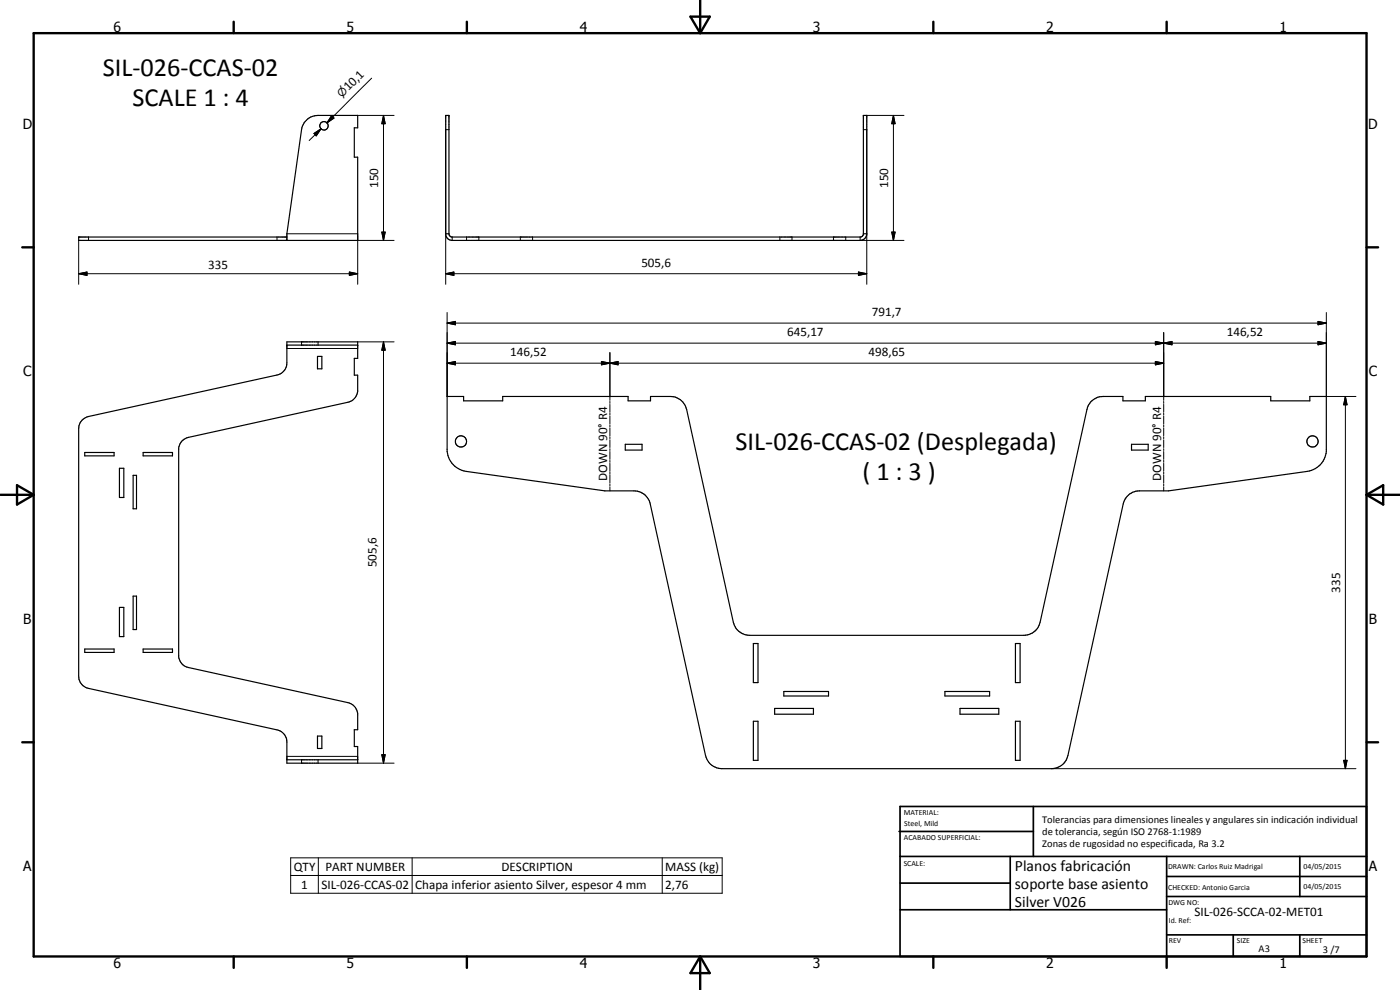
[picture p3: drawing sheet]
<svg xmlns="http://www.w3.org/2000/svg" width="420mm" height="297mm" viewBox="0 0 420 297" stroke-linecap="round" stroke-linejoin="round" font-family="sans-serif">
<g fill="none" stroke="#000" stroke-width=".35">
<path d="M133.8 34.6h.9v35.5l.2 .6 .6 .4h122.8l.8-.7v-35.8h1v35.9a2.07 2.07 0 0 1-2 1.6l-123.1-.1-.8-.6-.4-.9zM86.1 71.1h-62.5v1h83.7v-24.9h-1v-8.8h1v-3.8h-11.8a5 5 0 0 0-5 4.3l-4.4 31.2v2M133.8 70.1h.9M259.1 70.1h1M86.1 103.5h21.2M95.3 106.9h1.3v3.8h-1.3zM134.2 119h4.9v1.3h11.8v-1.3h37.6v1.3h6.7v-1.3h6a5 5 0 0 1 4.9 3.9l14 63.8a5 5 0 0 0 4.9 3.9h82.3a5.1 5.1 0 0 0 4.9-3.9l14-63.8a5 5 0 0 1 4.9-3.9h5.9v1.3h6.7v-1.3h37.7v1.3h11.7v-1.3h4.9v16.5a6.7 6.7 0 0 1-5.7 5.9l-41.6 5.9h-8.7a5 5 0 0 0-4.9 3.9l-16.6 75.5a5 5 0 0 1-4.9 3.9h-98.9a5 5 0 0 1-5-3.9l-16.6-75.5a5 5 0 0 0-4.8-3.9h-8.8l-41.6-5.9a6.8 6.8 0 0 1-5.7-5.9zM24.6 126.1l.7-.6 1.3-.5 56.5-12.5a3.7 3.7 0 0 0 3-3.6v-6.3h21.2v4.9h-1v5.1h1v4.9a3.9 3.9 0 0 1-2.9 3.2l-47.9 10.5a3.7 3.7 0 0 0-2.9 3.3v62.6a3.7 3.7 0 0 0 2.9 3.2l47.9 10.5a3.9 3.9 0 0 1 2.9 3.2v4.9h-1v5.1h1v5h-21.2v-6.4a3.7 3.7 0 0 0-3-3.6l-56.5-12.5a3.7 3.7 0 0 1-3-3.6v-74.2l.3-1.4zM25.4 135.8h8.8v1h-8.8zM43 135.8h8.8v1h-8.8zM187.7 133.3h5v1.7h-5zM339.6 133.3h5v1.7h-5z"/>
<path d="M35.8 140.5h1.4v8.8h-1.4zM40 142.6h1v10.1h-1zM40 178.9h1v10h-1zM25.4 194.7h8.8v1h-8.8zM35.8 182.2h1.4v8.8h-1.4zM43 194.7h8.8v1h-8.8zM226.1 193.1h1.4v11.7h-1.4zM304.7 193.1h1.4v11.7h-1.4zM226.1 216.4h1.4v11.7h-1.4zM232.5 212.6h11.6v1.7h-11.6zM235.2 207.5h13.5v1.3h-13.5zM283.6 207.5h13.4v1.3h-13.4z"/>
<path d="M288.1 212.6h11.7v1.7h-11.7zM304.7 216.4h1.4v11.7h-1.4zM86.1 228h21.2M95.3 220.9h1.3v3.7h-1.3z"/>
<circle cx="97.2" cy="37.7" r="1.26"/>
<circle cx="138.3" cy="132.5" r="1.68"/>
<circle cx="393.9" cy="132.5" r="1.69"/>
</g>
<g fill="none" stroke="#000" stroke-width=".3">
<path d="M96.3 38.7l-3.5 3.5M99.5 34.7l.7 .7-2.1 1.5zM99.9 35.1l-1.8 1.8M107.3 34.6h11M111.5 23.5l-13.4 13.4M115.1 34.6l.5 2.5h-1zM115.1 34.6v37.5M134.7 38.9h-.9v46.4M259.1 38.9h1v46.4M260.1 34.6h11.2M268.1 34.6l.5 2.5h-1zM268.1 34.6v37.5"/>
<path d="M94.2 40l2.1-1.3-1.4 2.1zM23.6 72.1v13.2M26.6 71.1v1M83.1 71.1v1M86.1 70.1h21.2v15.2M107.3 72.1h11M114.6 69.6h1l-.5 2.5zM135.7 71.1v1M140 71.1v1M143.7 71.1v1M156.2 71.1v1M159.8 71.1v1"/>
<path d="M234 71.1v1M237.7 71.1v1M250.1 71.1v1M253.8 71.1v1M258.1 71.1v1h13.2M267.6 69.6h1l-.5 2.5zM23.6 82.1l2.5-.5v1zM23.6 82.1h83.7M104.8 81.6l2.5 .5-2.5 .5zM133.8 82.1l2.4-.5v1zM133.8 82.1h126.3M134.2 96.9l2.5-.5v1.1z"/>
<path d="M134.2 93.8v25.2M134.2 96.9h263.8M257.6 81.6l2.5 .5-2.5 .5zM349.2 99.8v20.3M395.6 96.4l2.4 .5-2.4 .6zM398 93.8v25.2h8.9M86.1 104.6h21.2M90.5 102.6v.9M95.5 102.6v.9M107.3 102.6h11M115.1 102.6l.5 2.5h-1zM115.1 102.6v126.4"/>
<path d="M134.2 109l2.5-.5v1zM134.2 103l2.5-.6v1.1zM134.2 109h215M134.2 103h263.8M180.5 108.5l2.5 .5-2.5 .5zM183 109l2.5-.5v1zM183 105.8v14.3M346.7 102.4l2.5 .6-2.5 .5zM346.7 108.5l2.5 .5-2.5 .5zM346.7 102.4l5 1.1v-1.1l-5 1.1zM349.2 103l2.5-.6v1.1zM395.6 102.4l2.4 .6-2.4 .5z"/>
<path d="M403.8 119l.5 2.5h-1zM403.8 119v111.6M183 120.4v.6M183 121.3v2.4M183 124v.5M183 124.8v2.4M183 127.5v.6M183 128.4v2.4M183 131.1v.5M183 132v2.3M183 134.6v.6M183 135.5v2.3"/>
<path d="M183 138.1v.6M183 139v2.4M349.2 120.4v.6M349.2 121.3v2.4M349.2 124v.5M349.2 124.8v2.4M349.2 127.5v.6M349.2 128.4v2.4M349.2 131.1v.5M349.2 132v2.3M349.2 134.6v.6M349.2 135.5v2.3"/>
<path d="M349.2 138.1v.6M349.2 139v2.4M183 141.6v.7M183 142.5v2.4M183 145.2v.6M183 146.1v1.2M349.2 141.6v.7M349.2 142.5v2.4M349.2 145.2v.6M349.2 146.1v1.2M86.1 226.9h21.2M90.5 228v1"/>
<path d="M95.5 228v1M107.3 229h11M114.6 226.4h1l-.5 2.6zM315.6 230.6h91.3M403.3 228.1h1l-.5 2.5zM87.2 257.4h129.5v10.6h-129.5zM95.5 257.4v10.6M123.7 257.4v10.6M198.7 257.4v10.6M87.2 262.7h129.5"/>
</g>
<g fill="none" stroke="#000" stroke-width=".71">
<path d="M10.1 9.9h400v277.1h-400zM70.1 6.5v3.4M140.1 6.5v3.4M207.2 5h5.8l-2.9 4.9zM210.1 0v9.9M280.1 6.5v3.4M350.1 6.5v3.4M6.7 74.2h3.4M410.1 74.2h3.5M.1 148.5h10M5.1 145.6l5 2.9-5 2.9zM410.1 148.5h10"/>
<path d="M410.1 148.5l5-2.9v5.8zM6.7 222.7h3.4M410.1 222.7h3.5M70.1 287v3.4M140.1 287v3.4M210.1 287v10M210.1 287l2.9 5h-5.8zM280.1 287v3.4M350.1 287v3.4"/>
</g>
<g fill="none" stroke="#000" stroke-width=".51">
<path d="M269.8 249.5h40.3M270.1 242h140v45h-140zM270.1 257h140M303.2 257v16M310.1 242v15M350.1 257v30M390.1 257v12M270.1 265h33.1M270.1 273h80M350.1 269h60M350.1 263h60M350.1 280.5h60"/>
<path d="M370.1 280.5v6.5M390.1 280.5v6.5"/>
</g>
<g fill="#000">
<path d="M99.5 34.7l.7 .7-2.1 1.5zM115.1 34.6l.5 2.5h-1zM268.1 34.6l.5 2.5h-1zM94.2 40l2.1-1.3-1.4 2.1zM114.6 69.6h1l-.5 2.5zM267.6 69.6h1l-.5 2.5zM23.6 82.1l2.5-.5v1zM104.8 81.6l2.5 .5-2.5 .5zM133.8 82.1l2.4-.5v1zM134.2 96.9l2.5-.5v1.1zM257.6 81.6l2.5 .5-2.5 .5zM395.6 96.4l2.4 .5-2.4 .6z"/>
<path d="M115.1 102.6l.5 2.5h-1zM134.2 109l2.5-.5v1zM134.2 103l2.5-.6v1.1zM180.5 108.5l2.5 .5-2.5 .5zM183 109l2.5-.5v1zM346.7 102.4l2.5 .6-2.5 .5zM346.7 108.5l2.5 .5-2.5 .5zM349.2 103l2.5-.6v1.1zM395.6 102.4l2.4 .6-2.4 .5zM403.8 119l.5 2.5h-1zM114.6 226.4h1l-.5 2.6zM403.3 228.1h1l-.5 2.5z"/>
</g>
<g font-size="7.9">
<text x="30.8" y="22.7">SIL-026-CCAS-02</text>
<text x="39.7" y="31.7">SCALE 1 : 4</text>
<text x="220.8" y="135.1">SIL-026-CCAS-02 (Desplegada)</text>
<text x="258.8" y="144.1">( 1 : 3 )</text>
</g>
<g font-size="4.7">
<text x="304.6" y="261.2">Planos fabricación</text>
<text x="304.6" y="266.6">soporte base asiento</text>
<text x="304.6" y="272">Silver V026</text>
</g>
<g font-size="4.2">
<text x="34" y="9.6">6</text>
<text x="104" y="9.6">5</text>
<text x="174" y="9.6">4</text>
<text x="244" y="9.6">3</text>
<text x="314" y="9.6">2</text>
<text x="384" y="9.6">1</text>
<text x="6.8" y="38.7">D</text>
<text x="410.6" y="38.7">D</text>
<text x="7" y="112.9">C</text>
<text x="410.8" y="112.9">C</text>
<text x="7" y="187.1">B</text>
<text x="410.8" y="187.1">B</text>
<text x="7" y="261.4">A</text>
<text x="410.8" y="261.4">A</text>
<text x="34" y="290.4">6</text>
<text x="104" y="290.4">5</text>
<text x="174" y="290.4">4</text>
<text x="244" y="290.4">3</text>
<text x="314" y="290.4">2</text>
<text x="384" y="290.4">1</text>
</g>
<g font-size="3.9">
<text x="104.6" y="27.4" transform="rotate(-45 104.6 27.4)">10,1</text>
<text x="113.5" y="56.4" transform="rotate(-90 113.5 56.4)">150</text>
<text x="266.6" y="56.4" transform="rotate(-90 266.6 56.4)">150</text>
<text x="62.5" y="80.6">335</text>
<text x="192.5" y="80.1">505,6</text>
<text x="261.7" y="94.9">791,7</text>
<text x="236.2" y="100.9">645,17</text>
<text x="368.2" y="100.9">146,52</text>
<text x="153.2" y="106.9">146,52</text>
<text x="260.6" y="106.9">498,65</text>
<text x="182.2" y="144.3" transform="rotate(-90 182.2 144.3)">DOWN 90° R4</text>
<text x="348.4" y="144.3" transform="rotate(-90 348.4 144.3)">DOWN 90° R4</text>
<text x="113" y="170.3" transform="rotate(-90 113 170.3)">505,6</text>
<text x="402.2" y="177.8" transform="rotate(-90 402.2 177.8)">335</text>
<text x="88.2" y="261.3">QTY</text>
<text x="97.7" y="261.3">PART NUMBER</text>
<text x="150.5" y="261.3">DESCRIPTION</text>
<text x="199.7" y="261.4">MASS (kg)</text>
<text x="90.4" y="266.6">1</text>
<text x="96.5" y="266.6">SIL-026-CCAS-02</text>
<text x="124.6" y="266.7">Chapa inferior asiento Silver, espesor 4 mm</text>
<text x="199.7" y="266.6">2,76</text>
<text x="358.5" y="275">SIL-026-SCCA-02-MET01</text>
</g>
<text font-size="3.3" x="102.6" y="29.4" transform="rotate(-45 102.6 29.4)">⌀</text>
<g font-size="3.1">
<text x="312.7" y="246.8">Tolerancias para dimensiones lineales y angulares sin indicación individual</text>
<text x="312.7" y="250.4">de tolerancia, según ISO 2768-1:1989</text>
<text x="312.7" y="254">Zonas de rugosidad no especificada, Ra 3.2</text>
<text x="377.7" y="285.6">A3</text>
<text x="397" y="285.9">3 /7</text>
</g>
<g font-size="2.4">
<text x="271.2" y="244.4">MATERIAL:</text>
<text x="271.3" y="252">ACABADO SUPERFICIAL:</text>
<text x="271.4" y="247.9">Steel, Mild</text>
<text x="271.2" y="259.7">SCALE:</text>
<text x="350.6" y="260.8">DRAWN: Carlos Ruiz Madrigal</text>
<text x="391.2" y="260.6">04/05/2015</text>
<text x="350.6" y="267">CHECKED: Antonio Garcia</text>
<text x="391.2" y="266.7">04/05/2015</text>
<text x="350.6" y="271.4">DWG NO:</text>
<text x="350.8" y="276.9">Id. Ref:</text>
<text x="350.8" y="282.8">REV</text>
<text x="371.2" y="282.9">SIZE</text>
<text x="390.9" y="282.9">SHEET</text>
</g>
</svg>
